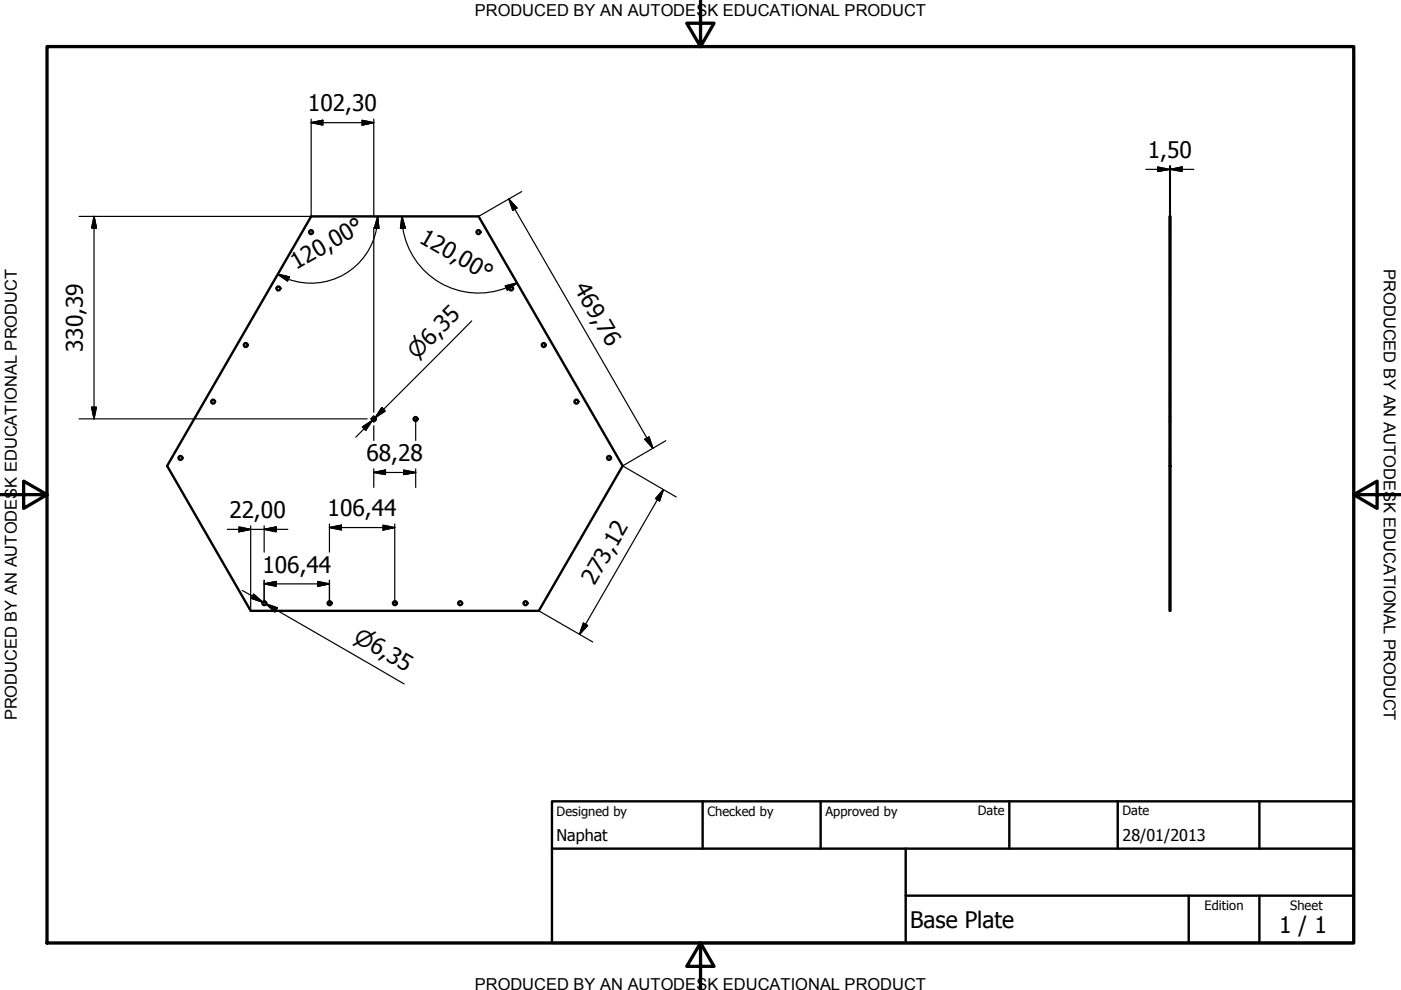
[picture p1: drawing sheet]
<svg xmlns="http://www.w3.org/2000/svg" width="297mm" height="210mm" viewBox="0 0 297 210" stroke-linecap="round" stroke-linejoin="round" font-family="sans-serif">
<!-- layer: Visible (ISO) -->
<g fill="none" stroke="#000" stroke-width=".51">
<path d="M66 45.9h35.5l30.5 52.9-17.8 30.7h-61.1l-17.7-30.7zM248 98.8h.2v30.7h-.2zM248 98.8v-52.9h.2v52.9"/>
<circle cx="65.9" cy="49.2" r=".41"/>
<circle cx="101.4" cy="49.2" r=".41"/>
<circle cx="52.1" cy="73.2" r=".41"/>
<circle cx="59" cy="61.2" r=".41"/>
<circle cx="108.4" cy="61.2" r=".41"/>
<circle cx="115.3" cy="73.2" r=".41"/>
<circle cx="38.3" cy="97.1" r=".41"/>
<circle cx="45.2" cy="85.2" r=".41"/>
<circle cx="79.3" cy="88.8" r=".41"/>
<circle cx="88.1" cy="88.8" r=".41"/>
<circle cx="122.2" cy="85.2" r=".41"/>
<circle cx="129.1" cy="97.1" r=".41"/>
<circle cx="56" cy="127.9" r=".41"/>
<circle cx="69.9" cy="127.9" r=".41"/>
<circle cx="83.7" cy="127.9" r=".41"/>
<circle cx="97.6" cy="127.9" r=".41"/>
<circle cx="111.4" cy="127.9" r=".41"/>
</g>
<!-- layer: Hidden (ISO) -->
<g fill="none" stroke="#000" stroke-width=".38">
<path d="M248 48.8h.1M248 49.6h.1M248.1 48.8h.1M248.1 49.6h.1M248 72.7h.1M248 73.6h.1M248 60.7h.1M248 61.6h.1M248.1 72.7h.1M248.1 73.6h.1M248.1 60.7h.1M248.1 61.6h.1"/>
<path d="M248 88.4h.1M248 89.3h.1M248 84.7h.1M248 85.6h.1M248 96.7h.1M248 97.5h.1M248.1 88.4h.1M248.1 89.3h.1M248.1 84.7h.1M248.1 85.6h.1M248.1 96.7h.1M248.1 97.5h.1"/>
<path d="M248 127.5h.1M248 128.3h.1M248.1 127.5h.1M248.1 128.3h.1"/>
</g>
<!-- layer: Border (ISO) -->
<path d="M148.5 -.1v10l-2.9-5h5.8l-2.9 5M10 9.9h277v190h-277zM0 104.9h10l-5-2.9v5.8l5-2.9M287 104.9l5 2.9v-5.8l-5 2.9h10M148.5 199.9l2.9 5h-5.8l2.9-5v10" fill="none" stroke="#000" stroke-width=".7"/>
<!-- layer: Title (ISO) -->
<path d="M117 169.9h170v30h-170zM117 179.9h170M149 169.9v10M174 169.9v10M192 179.9v20M214 169.9v10M237 169.9v10M267 169.9v10M192 189.9h95M252 189.9v10M267 189.9v10" fill="none" stroke="#000" stroke-width=".51"/>
<!-- layer: Dimension (ISO) -->
<g fill="none" stroke="#000" stroke-width=".25">
<path d="M66 26l2.5-.5v1zM66 26h13.2M66 25.2v20.7h-49.2M76.8 25.5l2.4 .5-2.4 .5zM79.2 25.2v20.7M243 35.9h10.1M245.4 35.4l2.6 .5-2.6 .5zM248 35.2v10.7M248.2 35.9l2.4-.5v1zM248.2 35.2v10.7M19.9 45.9l.5 2.5h-1zM19.9 45.9v42.9"/>
<path d="M58.9 58.1l2.4 .6-.3 .9zM58.9 58.1l2.3 1.1M79.2 48.2v39.2M79.9 48.4a14.1 14.1 0 0 1-18.8 10.8M80.1 45.9l.2 2.5h-.9zM80.1 45.9l-.2 2.5M85.2 45.9l.7 2.5h-1zM85.2 45.9l.2 2.5M85.4 48.4a16.2 16.2 0 0 0 21.9 12.6M107.9 42.2l1.7 1.9-.9 .5zM107.9 42.2l30.5 52.8M109.6 60l-2.3 1.1"/>
<path d="M110.6 40.6l-9.1 5.3M100 68l-20.4 20.6 1.7-1.8M107.1 60.6l2.5-.6-2 1.5zM16.8 88.8h61.1M19.4 86.3h1l-.5 2.5zM76.8 90.5l2.1-1.4-1.4 2.1zM78.5 88.8h.7M78.9 89.1l-3.5 3.6M79.2 88.1v1.5M79.2 90.3v3.1M79.2 99.4v3.9M81 86.4l.7 .8-2.1 1.4z"/>
<path d="M85.6 99.7l2.5 .5-2.5 .4zM88.1 88.8v4.6M88.1 99.4v3.9M136.7 93.1l.9-.5 .8 2.4zM141.2 93.4l-9.2 5.4 11.4 6.6M48.2 112.2h12.8M50.7 111.7l2.4 .5-2.4 .5zM53.1 111.5v15.7M56 112.2l2.5-.5v1zM56 111.5v5.6M69.8 111.9l2.6-.5v1zM69.8 111.1v6"/>
<path d="M69.8 111.9h13.9M79.2 100.2l2.5-.5v.9zM79.2 100.2h8.9M81.2 111.4l2.5 .5-2.5 .5zM83.7 111.1v16.8M140.7 103.8l-.9 2.4-.8-.5zM140.7 103.8l-17.8 30.7M51.4 125.2l4.3 2.5M53.1 127.4v2.1M53.8 126l1.9 1.7-2.4-.9zM56 123.8l2.5-.5v1zM56 123v3.7"/>
<path d="M56 126.8v1.1M56 123.8h13.8M56.4 128.1l2.4 .8-.5 .9zM58.5 129.3l-2.1-1.2 29.3 16.9M67.4 123.3l2.4 .5-2.4 .5zM69.8 123v4.9M114.2 129.5l11.5 6.6M123.7 132.1l.9 .5-1.7 1.9z"/>
</g>
<g fill="#000" stroke="#000" stroke-width=".25">
<path d="M66 26l2.5-.5zM66 26l2.5-.5v1zM76.8 26.5l2.4-.5zM76.8 25.5l2.4 .5-2.4 .5zM245.4 36.4l2.6-.5zM245.4 35.4l2.6 .5-2.6 .5zM248.2 35.9l2.4-.5zM248.2 35.9l2.4-.5v1zM19.9 45.9l.5 2.5zM19.9 45.9l.5 2.5h-1zM58.9 58.1l2.4 .6zM58.9 58.1l2.4 .6-.3 .9z"/>
<path d="M80.1 45.9l.2 2.5zM80.1 45.9l.2 2.5h-.9zM85.2 45.9l.7 2.5zM85.2 45.9l.7 2.5h-1zM107.9 42.2l1.7 1.9zM107.9 42.2l1.7 1.9-.9 .5zM107.6 61.5l2-1.5zM107.1 60.6l2.5-.6-2 1.5zM19.4 86.3l.5 2.5zM19.4 86.3h1l-.5 2.5zM78.9 89.1l-1.4 2.1zM76.8 90.5l2.1-1.4-1.4 2.1z"/>
<path d="M81 86.4l-1.4 2.2zM81 86.4l.7 .8-2.1 1.4zM79.2 100.2l2.5-.5zM79.2 100.2l2.5-.5v.9zM136.7 93.1l1.7 1.9zM136.7 93.1l.9-.5 .8 2.4zM50.7 112.7l2.4-.5zM50.7 111.7l2.4 .5-2.4 .5zM56 112.2l2.5-.5zM56 112.2l2.5-.5v1zM69.8 111.9l2.6-.5zM69.8 111.9l2.6-.5v1z"/>
<path d="M81.2 112.4l2.5-.5zM81.2 111.4l2.5 .5-2.5 .5zM85.6 100.6l2.5-.4zM85.6 99.7l2.5 .5-2.5 .4zM140.7 103.8l-.9 2.4zM140.7 103.8l-.9 2.4-.8-.5zM53.3 126.8l2.4 .9zM53.8 126l1.9 1.7-2.4-.9zM56 123.8l2.5-.5zM56 123.8l2.5-.5v1zM56.4 128.1l2.4 .8zM56.4 128.1l2.4 .8-.5 .9z"/>
<path d="M67.4 124.3l2.4-.5zM67.4 123.3l2.4 .5-2.4 .5zM123.7 132.1l-.8 2.4zM123.7 132.1l.9 .5-1.7 1.9z"/>
</g>
<g font-size="4.8">
<text x="65.3" y="23.6">102,30</text>
<text x="243.4" y="33.5">1,50</text>
<text x="88.6" y="51.2" transform="rotate(30 88.6 51.2)">120,00°</text>
<text x="62.8" y="57.3" transform="rotate(-30 62.8 57.3)">120,00°</text>
<text x="121.6" y="61.1" transform="rotate(60 121.6 61.1)">469,76</text>
<text x="17.6" y="74.6" transform="rotate(-90 17.6 74.6)">330,39</text>
<text x="77.7" y="97.8">68,28</text>
<text x="48.6" y="109.9">22,00</text>
<text x="69.5" y="109.5">106,44</text>
<text x="55.6" y="121.4">106,44</text>
<text x="126" y="124.2" transform="rotate(-60 126 124.2)">273,12</text>
<text x="193" y="196.7">Base Plate</text>
<text x="271.2" y="197.8">1 / 1</text>
</g>
<g font-size="4.6">
<text x="88.4" y="76.3" transform="rotate(-45 88.4 76.3)">⌀6,35</text>
<text x="74.7" y="135.9" transform="rotate(30 74.7 135.9)">⌀6,35</text>
</g>
<g font-size="3.5">
<text x="100.6" y="3.5">PRODUCED BY AN AUTODESK EDUCATIONAL PRODUCT</text>
<text x="293.4" y="57.1" transform="rotate(90 293.4 57.1)">PRODUCED BY AN AUTODESK EDUCATIONAL PRODUCT</text>
<text x="3.6" y="152.8" transform="rotate(-90 3.6 152.8)">PRODUCED BY AN AUTODESK EDUCATIONAL PRODUCT</text>
<text x="100.6" y="209.9">PRODUCED BY AN AUTODESK EDUCATIONAL PRODUCT</text>
</g>
<g font-size="3.4">
<text x="118" y="178.2">Naphat</text>
<text x="238" y="178.3">28/01/2013</text>
</g>
<g font-size="2.7">
<text x="118" y="173">Designed by</text>
<text x="150" y="173">Checked by</text>
<text x="175" y="173">Approved by</text>
<text x="207.3" y="172.9">Date</text>
<text x="238" y="172.9">Date</text>
<text x="255.4" y="193">Edition</text>
<text x="273.6" y="193">Sheet</text>
</g>
</svg>
